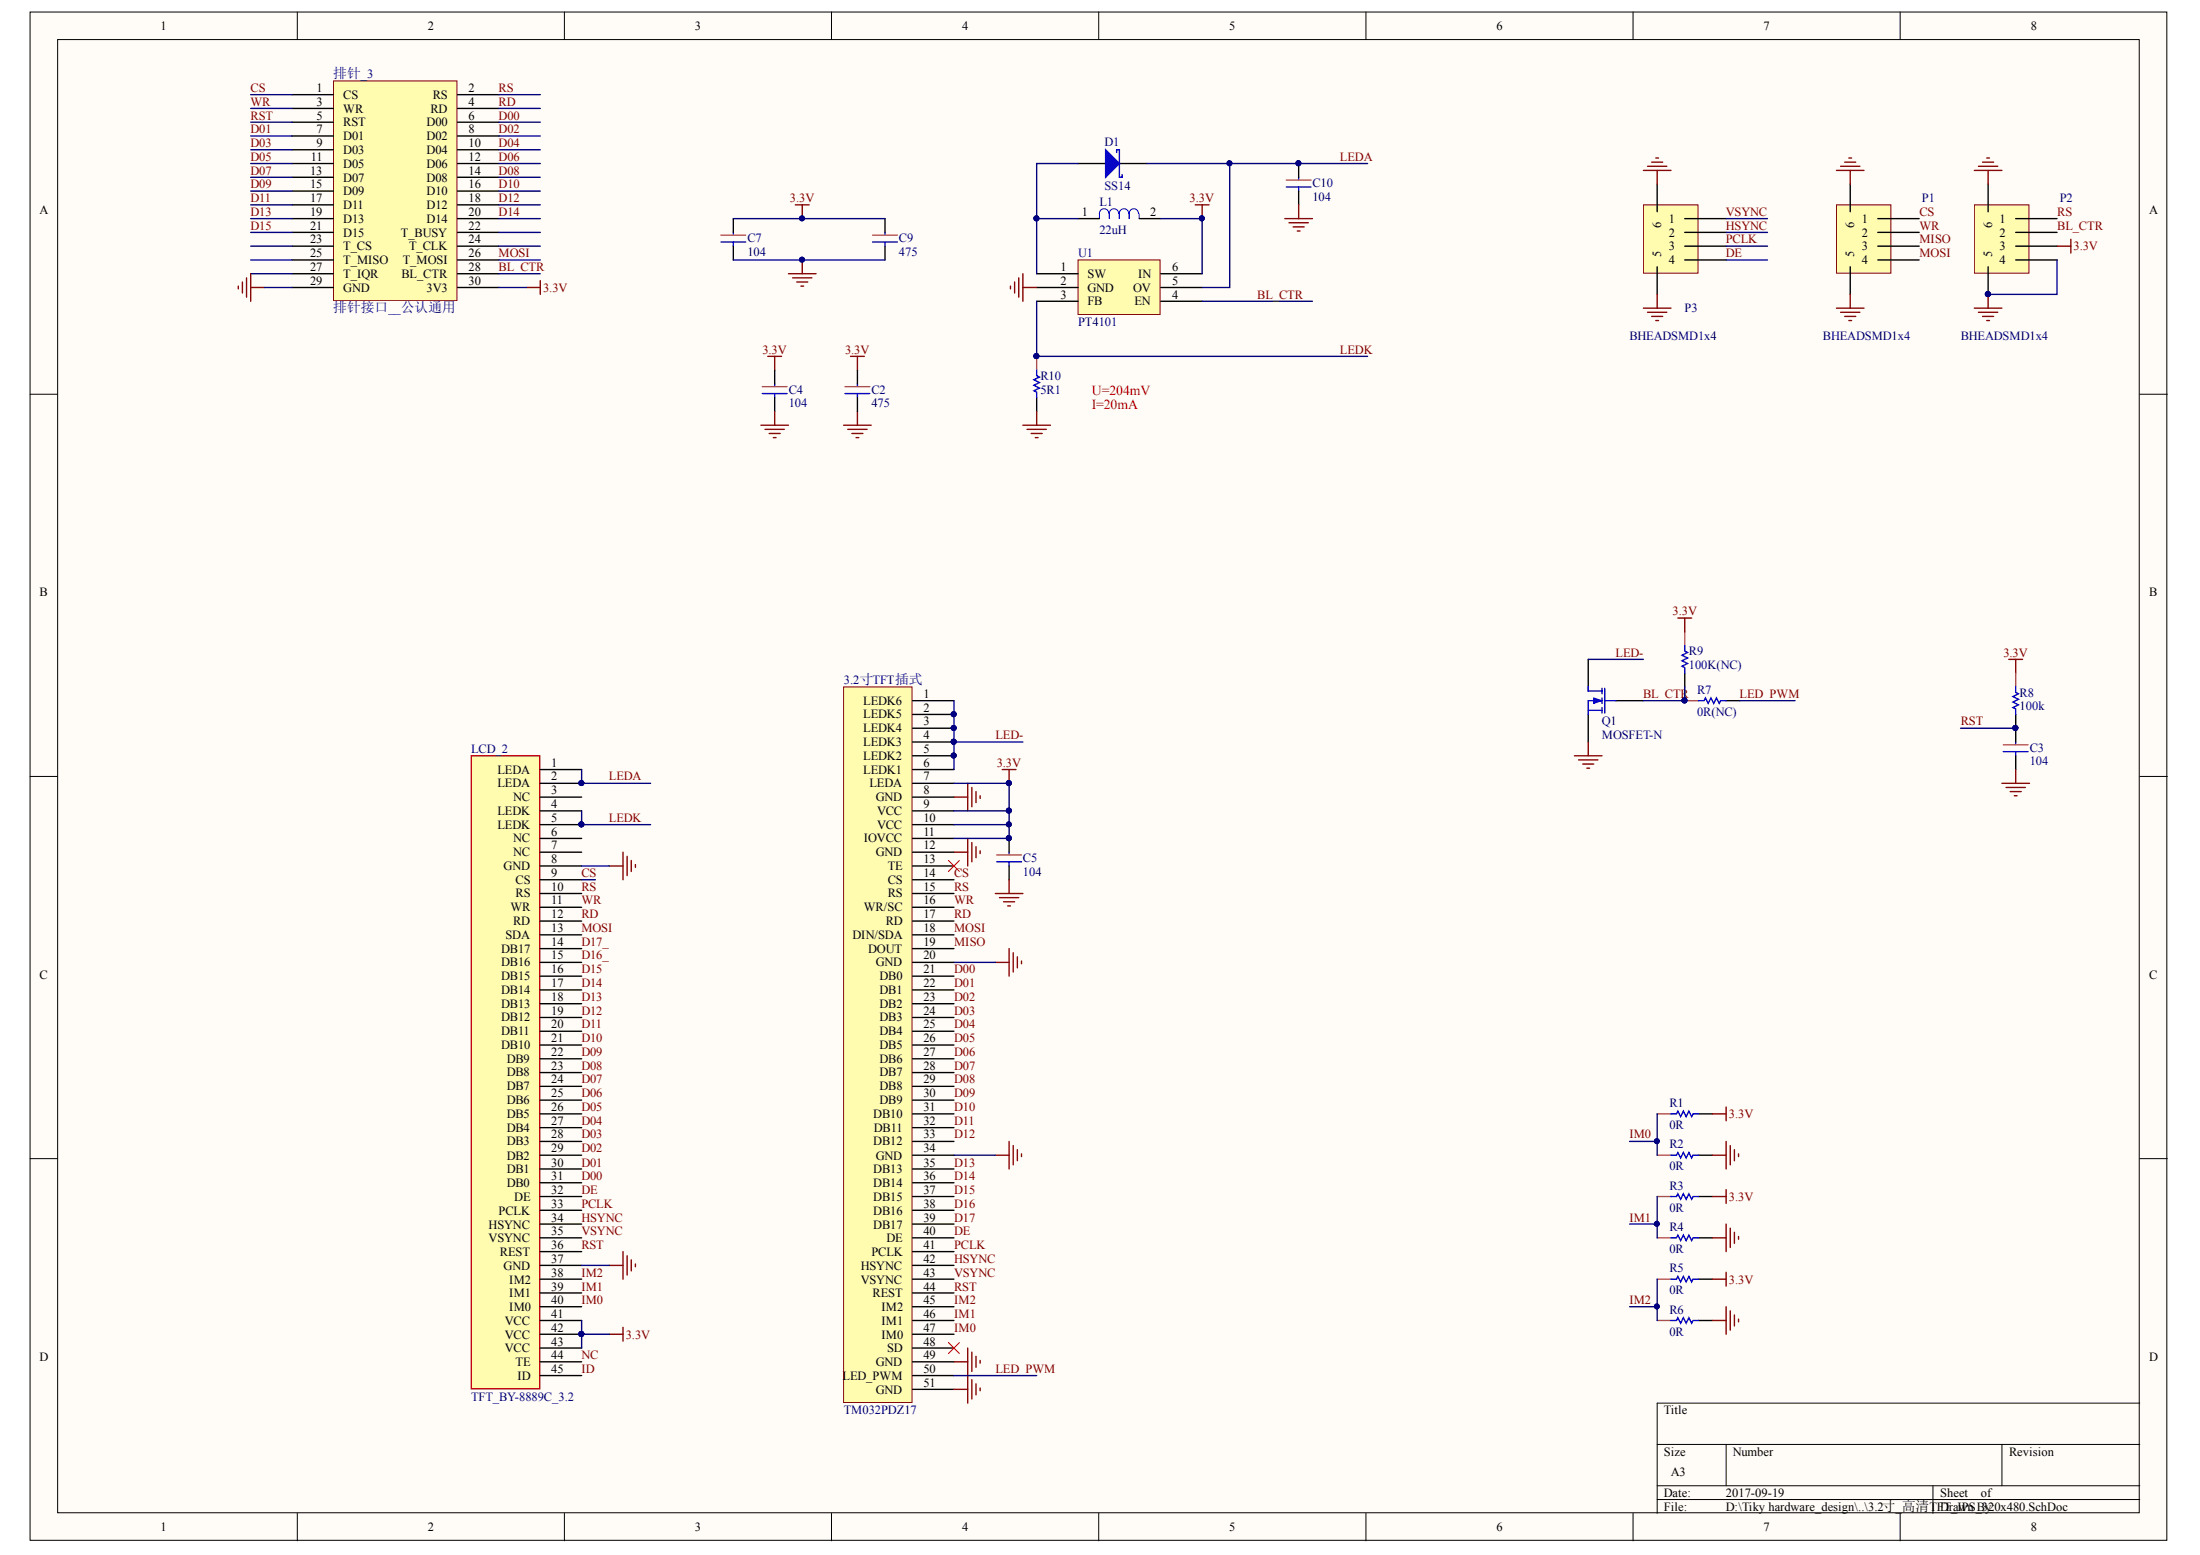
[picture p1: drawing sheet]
# Altium project 3.2寸_高清TFT_IPS_320x480.PrjPCB
1 sheet, 27 parts. Net scope: global (net labels, ports and power ports of the same name join across sheets).
Board file: 3.2寸_高清TFT_IPS_320x480.PcbDoc

## Sheet 3.2寸_高清TFT_IPS_320x480.SchDoc
size A3

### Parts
3.2寸TFT插式  TM032PDZ17  [TM032PDZ17]
C2  475  [C0603-2]
C3  104  [C0603-1]
C4  104  [C0603-1]
C5  104  [C0603-1]
C7  104  [C0603-1]
C9  475  [C0603-2]
C10  104  [C0603-2]
D1  SS14  [SOD123]
L1  22uH  [L1206]
LCD_2  TFT_BY-8889C_3.2  [TM032PDZ13]
P1  BHEADSMD1x4  [BHEADSMD1x4]
P2  BHEADSMD1x4  [BHEADSMD1x4]
P3  BHEADSMD1x4  [BHEADSMD1x4]
Q1  MOSFET-N  [SOT23A]
R1  0R  [R0603]
R2  0R  [R0603]
R3  0R  [R0603]
R4  0R  [R0603]
R5  0R  [R0603]
R6  0R  [R0603]
R7  0R(NC)  [R0603]
R8  100k  [R0603]
R9  100K(NC)  [R0603]
R10  5R1  [R0603]
U1  PT4101  [SOT23-6]
排针_3  排针接口__公认通用  [P_Head_2x15]

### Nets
3.3V: 3.2寸TFT插式.7(LEDA) 3.2寸TFT插式.9(VCC) 3.2寸TFT插式.10(VCC) 3.2寸TFT插式.11(IOVCC) C2.1 C4.1 C5.1 C7.1 C9.1 L1.2 LCD_2.41(VCC) LCD_2.42(VCC) LCD_2.43(VCC) P2.3 R1.2 R3.2 R5.2 R8.1 R9.1 U1.6(IN) 排针_3.30(3V3)
GND: 3.2寸TFT插式.8(GND) 3.2寸TFT插式.12(GND) 3.2寸TFT插式.20(GND) 3.2寸TFT插式.34(GND) 3.2寸TFT插式.49(GND) 3.2寸TFT插式.51(GND) C2.2 C3.2 C4.2 C5.2 C7.2 C9.2 C10.2 LCD_2.8(GND) LCD_2.37(GND) P1.5 P1.6 P2.4 P2.5 P2.6 P3.5 P3.6 Q1.2(S) R2.2 R4.2 R6.2 R10.2 U1.2(GND) 排针_3.29(GND)
BL_CTR: P2.2 Q1.1(G) R7.1 R9.2 U1.4(EN) 排针_3.28(BL_CTR)
CS: 3.2寸TFT插式.14(CS) LCD_2.9(CS) P1.1 排针_3.1(CS)
D00: 3.2寸TFT插式.21(DB0) LCD_2.31(DB0) 排针_3.6(D00)
D01: 3.2寸TFT插式.22(DB1) LCD_2.30(DB1) 排针_3.7(D01)
D02: 3.2寸TFT插式.23(DB2) LCD_2.29(DB2) 排针_3.8(D02)
D03: 3.2寸TFT插式.24(DB3) LCD_2.28(DB3) 排针_3.9(D03)
D04: 3.2寸TFT插式.25(DB4) LCD_2.27(DB4) 排针_3.10(D04)
D05: 3.2寸TFT插式.26(DB5) LCD_2.26(DB5) 排针_3.11(D05)
D06: 3.2寸TFT插式.27(DB6) LCD_2.25(DB6) 排针_3.12(D06)
D07: 3.2寸TFT插式.28(DB7) LCD_2.24(DB7) 排针_3.13(D07)
D08: 3.2寸TFT插式.29(DB8) LCD_2.23(DB8) 排针_3.14(D08)
D09: 3.2寸TFT插式.30(DB9) LCD_2.22(DB9) 排针_3.15(D09)
D10: 3.2寸TFT插式.31(DB10) LCD_2.21(DB10) 排针_3.16(D10)
D11: 3.2寸TFT插式.32(DB11) LCD_2.20(DB11) 排针_3.17(D11)
D12: 3.2寸TFT插式.33(DB12) LCD_2.19(DB12) 排针_3.18(D12)
D13: 3.2寸TFT插式.35(DB13) LCD_2.18(DB13) 排针_3.19(D13)
D14: 3.2寸TFT插式.36(DB14) LCD_2.17(DB14) 排针_3.20(D14)
D15: 3.2寸TFT插式.37(DB15) LCD_2.16(DB15) 排针_3.21(D15)
D16: 3.2寸TFT插式.38(DB16)
D16_: LCD_2.15(DB16)
D17: 3.2寸TFT插式.39(DB17)
D17_: LCD_2.14(DB17)
DE: 3.2寸TFT插式.40(DE) LCD_2.32(DE) P3.4
HSYNC: 3.2寸TFT插式.42(HSYNC) LCD_2.34(HSYNC) P3.2
ID: LCD_2.45(ID)
IM0: 3.2寸TFT插式.47(IM0) LCD_2.40(IM0) R1.1 R2.1
IM1: 3.2寸TFT插式.46(IM1) LCD_2.39(IM1) R3.1 R4.1
IM2: 3.2寸TFT插式.45(IM2) LCD_2.38(IM2) R5.1 R6.1
LED-: 3.2寸TFT插式.1(LEDK6) 3.2寸TFT插式.2(LEDK5) 3.2寸TFT插式.3(LEDK4) 3.2寸TFT插式.4(LEDK3) 3.2寸TFT插式.5(LEDK2) 3.2寸TFT插式.6(LEDK1) Q1.3(D)
LED_PWM: 3.2寸TFT插式.50(LED_PWM) R7.2
LEDA: C10.1 D1.2(K) LCD_2.1(LEDA) LCD_2.2(LEDA) U1.5(OV)
LEDK: LCD_2.4(LEDK) LCD_2.5(LEDK) R10.1 U1.3(FB)
MISO: 3.2寸TFT插式.19(DOUT) P1.3
MOSI: 3.2寸TFT插式.18(DIN/SDA) LCD_2.13(SDA) P1.4 排针_3.26(T_MOSI)
NC: LCD_2.44(TE)
PCLK: 3.2寸TFT插式.41(PCLK) LCD_2.33(PCLK) P3.3
RD: 3.2寸TFT插式.17(RD) LCD_2.12(RD) 排针_3.4(RD)
RS: 3.2寸TFT插式.15(RS) LCD_2.10(RS) P2.1 排针_3.2(RS)
RST: 3.2寸TFT插式.44(REST) C3.1 LCD_2.36(REST) R8.2 排针_3.5(RST)
VSYNC: 3.2寸TFT插式.43(VSYNC) LCD_2.35(VSYNC) P3.1
WR: 3.2寸TFT插式.16(WR/SC) LCD_2.11(WR) P1.2 排针_3.3(WR)
NetD1_1: D1.1(A) L1.1 U1.1(SW)

Not connected (* = marked no-connect by the designer): 3.2寸TFT插式 13(TE)* 48(SD)*; LCD_2 3(NC) 6(NC) 7(NC); 排针_3 22(T_BUSY) 23(T_CS) 24(T_CLK) 25(T_MISO) 27(T_IQR)

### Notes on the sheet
- U=204mV
- I=20mA
